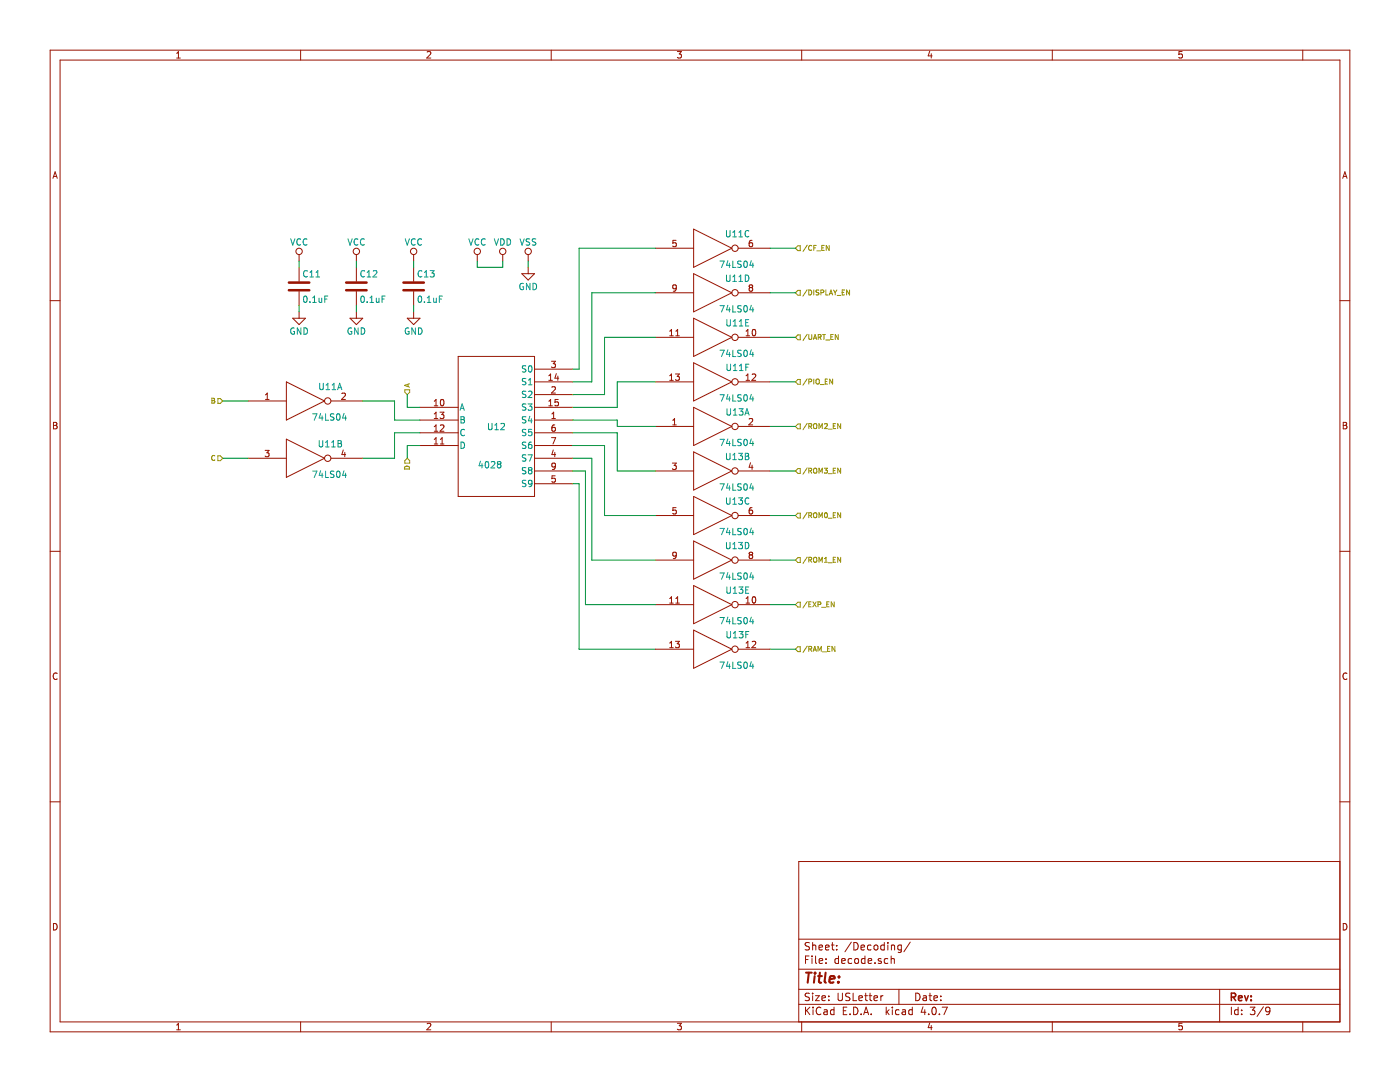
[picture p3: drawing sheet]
EESchema Schematic File Version 2
LIBS:power
LIBS:device
LIBS:transistors
LIBS:conn
LIBS:linear
LIBS:regul
LIBS:74xx
LIBS:cmos4000
LIBS:adc-dac
LIBS:memory
LIBS:xilinx
LIBS:microcontrollers
LIBS:dsp
LIBS:microchip
LIBS:analog_switches
LIBS:motorola
LIBS:texas
LIBS:intel
LIBS:audio
LIBS:interface
LIBS:digital-audio
LIBS:philips
LIBS:display
LIBS:cypress
LIBS:siliconi
LIBS:opto
LIBS:atmel
LIBS:contrib
LIBS:valves
LIBS:ftdi
LIBS:Xicor
LIBS:Zilog
LIBS:switches
LIBS:ussr
LIBS:computer-hw-cache
EELAYER 25 0
EELAYER END
$Descr USLetter 11000 8500
encoding utf-8
Sheet 3 9
Title ""
Date ""
Rev ""
Comp ""
Comment1 ""
Comment2 ""
Comment3 ""
Comment4 ""
$EndDescr
$Comp
L 4028 U12
U 1 1
P 3900 3350
F 0 "U12" H 3900 3350 50  0000 C CNN
F 1 "4028" H 3850 3050 50  0000 C CNN
F 2 "ussr:HYBRID_DIP16" H 3900 3350 60  0001 C CNN
F 3 "" H 3900 3350 60  0001 C CNN
	1    3900 3350
	1    0    0    -1  
$EndComp
$Comp
L 74LS04 U11
U 1 1
P 2400 3150
F 0 "U11" H 2595 3265 50  0000 C CNN
F 1 "74LS04" H 2590 3025 50  0000 C CNN
F 2 "ussr:HYBRID_DIP14" H 2400 3150 50  0001 C CNN
F 3 "" H 2400 3150 50  0001 C CNN
	1    2400 3150
	1    0    0    -1  
$EndComp
$Comp
L 74LS04 U11
U 2 1
P 2400 3600
F 0 "U11" H 2595 3715 50  0000 C CNN
F 1 "74LS04" H 2590 3475 50  0000 C CNN
F 2 "ussr:HYBRID_DIP14" H 2400 3600 50  0001 C CNN
F 3 "" H 2400 3600 50  0001 C CNN
	2    2400 3600
	1    0    0    -1  
$EndComp
Text HLabel 3200 3600 3    39   Input ~ 0
D
Text HLabel 3200 3100 1    39   Input ~ 0
A
Text HLabel 1750 3150 0    39   Input ~ 0
B
Text HLabel 1750 3600 0    39   Input ~ 0
C
$Comp
L 74LS04 U11
U 3 1
P 5600 1950
F 0 "U11" H 5795 2065 50  0000 C CNN
F 1 "74LS04" H 5790 1825 50  0000 C CNN
F 2 "ussr:HYBRID_DIP14" H 5600 1950 50  0001 C CNN
F 3 "" H 5600 1950 50  0001 C CNN
	3    5600 1950
	1    0    0    -1  
$EndComp
$Comp
L 74LS04 U11
U 4 1
P 5600 2300
F 0 "U11" H 5795 2415 50  0000 C CNN
F 1 "74LS04" H 5790 2175 50  0000 C CNN
F 2 "ussr:HYBRID_DIP14" H 5600 2300 50  0001 C CNN
F 3 "" H 5600 2300 50  0001 C CNN
	4    5600 2300
	1    0    0    -1  
$EndComp
$Comp
L 74LS04 U11
U 5 1
P 5600 2650
F 0 "U11" H 5795 2765 50  0000 C CNN
F 1 "74LS04" H 5790 2525 50  0000 C CNN
F 2 "ussr:HYBRID_DIP14" H 5600 2650 50  0001 C CNN
F 3 "" H 5600 2650 50  0001 C CNN
	5    5600 2650
	1    0    0    -1  
$EndComp
$Comp
L 74LS04 U11
U 6 1
P 5600 3000
F 0 "U11" H 5795 3115 50  0000 C CNN
F 1 "74LS04" H 5790 2875 50  0000 C CNN
F 2 "ussr:HYBRID_DIP14" H 5600 3000 50  0001 C CNN
F 3 "" H 5600 3000 50  0001 C CNN
	6    5600 3000
	1    0    0    -1  
$EndComp
$Comp
L 74LS04 U13
U 1 1
P 5600 3350
F 0 "U13" H 5795 3465 50  0000 C CNN
F 1 "74LS04" H 5790 3225 50  0000 C CNN
F 2 "ussr:HYBRID_DIP14" H 5600 3350 50  0001 C CNN
F 3 "" H 5600 3350 50  0001 C CNN
	1    5600 3350
	1    0    0    -1  
$EndComp
$Comp
L 74LS04 U13
U 2 1
P 5600 3700
F 0 "U13" H 5795 3815 50  0000 C CNN
F 1 "74LS04" H 5790 3575 50  0000 C CNN
F 2 "ussr:HYBRID_DIP14" H 5600 3700 50  0001 C CNN
F 3 "" H 5600 3700 50  0001 C CNN
	2    5600 3700
	1    0    0    -1  
$EndComp
$Comp
L 74LS04 U13
U 3 1
P 5600 4050
F 0 "U13" H 5795 4165 50  0000 C CNN
F 1 "74LS04" H 5790 3925 50  0000 C CNN
F 2 "ussr:HYBRID_DIP14" H 5600 4050 50  0001 C CNN
F 3 "" H 5600 4050 50  0001 C CNN
	3    5600 4050
	1    0    0    -1  
$EndComp
$Comp
L 74LS04 U13
U 4 1
P 5600 4400
F 0 "U13" H 5795 4515 50  0000 C CNN
F 1 "74LS04" H 5790 4275 50  0000 C CNN
F 2 "ussr:HYBRID_DIP14" H 5600 4400 50  0001 C CNN
F 3 "" H 5600 4400 50  0001 C CNN
	4    5600 4400
	1    0    0    -1  
$EndComp
$Comp
L 74LS04 U13
U 5 1
P 5600 4750
F 0 "U13" H 5795 4865 50  0000 C CNN
F 1 "74LS04" H 5790 4625 50  0000 C CNN
F 2 "ussr:HYBRID_DIP14" H 5600 4750 50  0001 C CNN
F 3 "" H 5600 4750 50  0001 C CNN
	5    5600 4750
	1    0    0    -1  
$EndComp
Wire Wire Line
	1750 3600 1950 3600
Wire Wire Line
	1750 3150 1950 3150
Wire Wire Line
	3200 3100 3200 3200
Wire Wire Line
	3200 3200 3300 3200
Wire Wire Line
	3300 3500 3200 3500
Wire Wire Line
	3200 3500 3200 3600
Wire Wire Line
	2850 3600 3100 3600
Wire Wire Line
	3100 3600 3100 3400
Wire Wire Line
	3100 3400 3300 3400
Wire Wire Line
	3300 3300 3100 3300
Wire Wire Line
	3100 3300 3100 3150
Wire Wire Line
	3100 3150 2850 3150
Wire Wire Line
	4500 2900 4550 2900
Wire Wire Line
	4550 2900 4550 1950
Wire Wire Line
	4550 1950 5150 1950
Wire Wire Line
	4500 3000 4650 3000
Wire Wire Line
	4650 3000 4650 2300
Wire Wire Line
	4650 2300 5150 2300
Wire Wire Line
	4500 3100 4750 3100
Wire Wire Line
	4750 3100 4750 2650
Wire Wire Line
	4750 2650 5150 2650
Wire Wire Line
	4500 3200 4850 3200
Wire Wire Line
	4850 3200 4850 3000
Wire Wire Line
	4850 3000 5150 3000
Wire Wire Line
	4500 3300 4850 3300
Wire Wire Line
	4850 3300 4850 3350
Wire Wire Line
	4850 3350 5150 3350
Wire Wire Line
	5150 3700 4850 3700
Wire Wire Line
	4850 3700 4850 3400
Wire Wire Line
	4850 3400 4500 3400
Wire Wire Line
	4500 3500 4750 3500
Wire Wire Line
	4750 3500 4750 4050
Wire Wire Line
	4750 4050 5150 4050
Wire Wire Line
	4500 3600 4650 3600
Wire Wire Line
	4650 3600 4650 4400
Wire Wire Line
	4650 4400 5150 4400
Wire Wire Line
	4500 3800 4550 3800
Wire Wire Line
	4550 3800 4550 5100
Wire Wire Line
	4550 5100 5150 5100
Text HLabel 6250 1950 2    39   Input ~ 0
/CF_EN
Text HLabel 6250 2300 2    39   Input ~ 0
/DISPLAY_EN
Text HLabel 6250 2650 2    39   Input ~ 0
/UART_EN
Text HLabel 6250 3000 2    39   Input ~ 0
/PIO_EN
Text HLabel 6250 3350 2    39   Input ~ 0
/ROM2_EN
Text HLabel 6250 3700 2    39   Input ~ 0
/ROM3_EN
Text HLabel 6250 4050 2    39   Input ~ 0
/ROM0_EN
Text HLabel 6250 4400 2    39   Input ~ 0
/ROM1_EN
Text HLabel 6250 5100 2    39   Input ~ 0
/RAM_EN
Wire Wire Line
	6050 1950 6250 1950
Wire Wire Line
	6050 2300 6250 2300
Wire Wire Line
	6050 2650 6250 2650
Wire Wire Line
	6050 3000 6250 3000
Wire Wire Line
	6050 3350 6250 3350
Wire Wire Line
	6050 3700 6250 3700
Wire Wire Line
	6050 4050 6250 4050
Wire Wire Line
	6050 4400 6250 4400
Wire Wire Line
	6050 5100 6250 5100
$Comp
L 74LS04 U13
U 6 1
P 5600 5100
F 0 "U13" H 5795 5215 50  0000 C CNN
F 1 "74LS04" H 5790 4975 50  0000 C CNN
F 2 "ussr:HYBRID_DIP14" H 5600 5100 50  0001 C CNN
F 3 "" H 5600 5100 50  0001 C CNN
	6    5600 5100
	1    0    0    -1  
$EndComp
Wire Wire Line
	4500 3700 4600 3700
Wire Wire Line
	4600 3700 4600 4750
Wire Wire Line
	4600 4750 5150 4750
Text HLabel 6250 4750 2    39   Input ~ 0
/EXP_EN
Wire Wire Line
	6050 4750 6250 4750
$Comp
L C C13
U 1 1
P 3250 2250
F 0 "C13" H 3275 2350 50  0000 L CNN
F 1 "0.1uF" H 3275 2150 50  0000 L CNN
F 2 "Capacitors_THT:C_Disc_D5.0mm_W2.5mm_P2.50mm" H 3288 2100 50  0001 C CNN
F 3 "" H 3250 2250 50  0001 C CNN
	1    3250 2250
	1    0    0    -1  
$EndComp
$Comp
L GND #PWR037
U 1 1
P 3250 2450
F 0 "#PWR037" H 3250 2200 50  0001 C CNN
F 1 "GND" H 3250 2300 50  0000 C CNN
F 2 "" H 3250 2450 50  0001 C CNN
F 3 "" H 3250 2450 50  0001 C CNN
	1    3250 2450
	1    0    0    -1  
$EndComp
Wire Wire Line
	3250 2400 3250 2450
$Comp
L VCC #PWR038
U 1 1
P 3250 2050
F 0 "#PWR038" H 3250 1900 50  0001 C CNN
F 1 "VCC" H 3250 2200 50  0000 C CNN
F 2 "" H 3250 2050 50  0001 C CNN
F 3 "" H 3250 2050 50  0001 C CNN
	1    3250 2050
	1    0    0    -1  
$EndComp
Wire Wire Line
	3250 2050 3250 2100
$Comp
L C C12
U 1 1
P 2800 2250
F 0 "C12" H 2825 2350 50  0000 L CNN
F 1 "0.1uF" H 2825 2150 50  0000 L CNN
F 2 "Capacitors_THT:C_Disc_D5.0mm_W2.5mm_P2.50mm" H 2838 2100 50  0001 C CNN
F 3 "" H 2800 2250 50  0001 C CNN
	1    2800 2250
	1    0    0    -1  
$EndComp
$Comp
L GND #PWR039
U 1 1
P 2800 2450
F 0 "#PWR039" H 2800 2200 50  0001 C CNN
F 1 "GND" H 2800 2300 50  0000 C CNN
F 2 "" H 2800 2450 50  0001 C CNN
F 3 "" H 2800 2450 50  0001 C CNN
	1    2800 2450
	1    0    0    -1  
$EndComp
Wire Wire Line
	2800 2400 2800 2450
$Comp
L VCC #PWR040
U 1 1
P 2800 2050
F 0 "#PWR040" H 2800 1900 50  0001 C CNN
F 1 "VCC" H 2800 2200 50  0000 C CNN
F 2 "" H 2800 2050 50  0001 C CNN
F 3 "" H 2800 2050 50  0001 C CNN
	1    2800 2050
	1    0    0    -1  
$EndComp
Wire Wire Line
	2800 2050 2800 2100
$Comp
L C C11
U 1 1
P 2350 2250
F 0 "C11" H 2375 2350 50  0000 L CNN
F 1 "0.1uF" H 2375 2150 50  0000 L CNN
F 2 "Capacitors_THT:C_Disc_D5.0mm_W2.5mm_P2.50mm" H 2388 2100 50  0001 C CNN
F 3 "" H 2350 2250 50  0001 C CNN
	1    2350 2250
	1    0    0    -1  
$EndComp
$Comp
L GND #PWR041
U 1 1
P 2350 2450
F 0 "#PWR041" H 2350 2200 50  0001 C CNN
F 1 "GND" H 2350 2300 50  0000 C CNN
F 2 "" H 2350 2450 50  0001 C CNN
F 3 "" H 2350 2450 50  0001 C CNN
	1    2350 2450
	1    0    0    -1  
$EndComp
Wire Wire Line
	2350 2400 2350 2450
$Comp
L VCC #PWR042
U 1 1
P 2350 2050
F 0 "#PWR042" H 2350 1900 50  0001 C CNN
F 1 "VCC" H 2350 2200 50  0000 C CNN
F 2 "" H 2350 2050 50  0001 C CNN
F 3 "" H 2350 2050 50  0001 C CNN
	1    2350 2050
	1    0    0    -1  
$EndComp
Wire Wire Line
	2350 2050 2350 2100
$Comp
L VCC #PWR043
U 1 1
P 3750 2050
F 0 "#PWR043" H 3750 1900 50  0001 C CNN
F 1 "VCC" H 3750 2200 50  0000 C CNN
F 2 "" H 3750 2050 50  0001 C CNN
F 3 "" H 3750 2050 50  0001 C CNN
	1    3750 2050
	1    0    0    -1  
$EndComp
$Comp
L VDD #PWR044
U 1 1
P 3950 2050
F 0 "#PWR044" H 3950 1900 50  0001 C CNN
F 1 "VDD" H 3950 2200 50  0000 C CNN
F 2 "" H 3950 2050 50  0001 C CNN
F 3 "" H 3950 2050 50  0001 C CNN
	1    3950 2050
	1    0    0    -1  
$EndComp
Wire Wire Line
	3750 2050 3750 2100
Wire Wire Line
	3750 2100 3950 2100
Wire Wire Line
	3950 2100 3950 2050
$Comp
L GND #PWR045
U 1 1
P 4150 2100
F 0 "#PWR045" H 4150 1850 50  0001 C CNN
F 1 "GND" H 4150 1950 50  0000 C CNN
F 2 "" H 4150 2100 50  0001 C CNN
F 3 "" H 4150 2100 50  0001 C CNN
	1    4150 2100
	1    0    0    -1  
$EndComp
$Comp
L VSS #PWR046
U 1 1
P 4150 2050
F 0 "#PWR046" H 4150 1900 50  0001 C CNN
F 1 "VSS" H 4150 2200 50  0000 C CNN
F 2 "" H 4150 2050 50  0001 C CNN
F 3 "" H 4150 2050 50  0001 C CNN
	1    4150 2050
	1    0    0    -1  
$EndComp
Wire Wire Line
	4150 2100 4150 2050
$EndSCHEMATC
